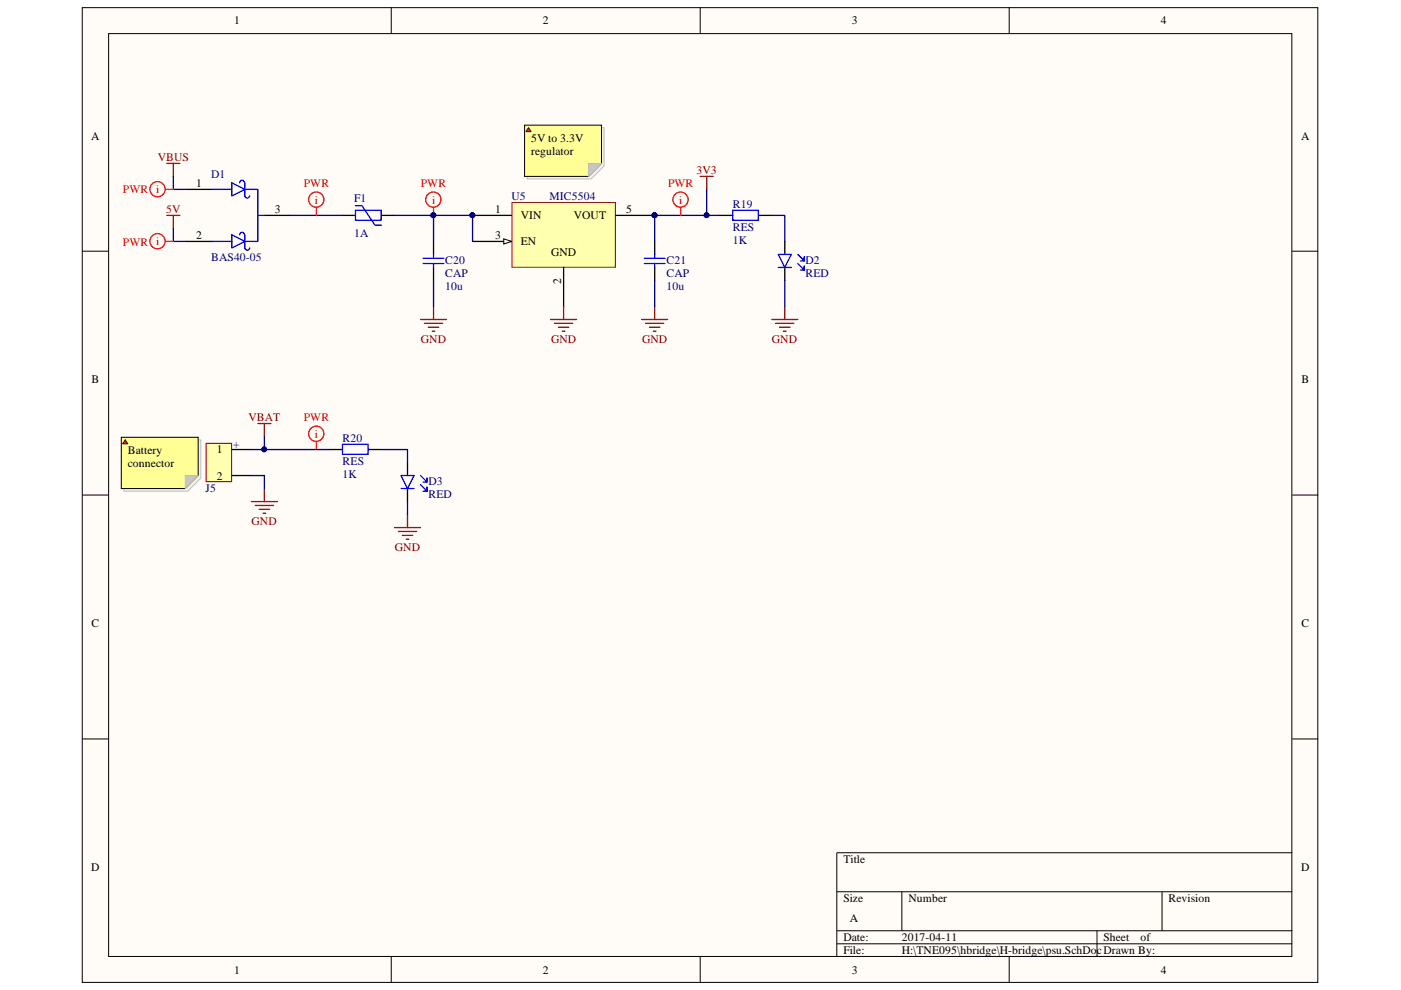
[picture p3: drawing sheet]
<svg xmlns="http://www.w3.org/2000/svg" width="297mm" height="210mm" viewBox="0 0 297 210" stroke-linecap="round" stroke-linejoin="round" font-family="sans-serif">
<path d="M17.5 1.7h261.9v206.6h-261.9z" fill="#fffcf8"/>
<path d="M17.4 1.6h262v206.7h-262z" fill="none" stroke="#000" stroke-width=".21"/>
<path d="M23.1 7.2h250.8v195.6h-250.8z" fill="#fffcf8"/>
<g fill="none" stroke="#000" stroke-width=".21">
<path d="M23 7.1h250.9v195.7h-250.9zM83 1.5v5.6M148.5 1.5v5.6M214 1.5v5.6M17.4 53.3h5.6M274 53.3h5.5M17.4 105h5.6M274 105h5.5M17.4 156.7h5.6M274 156.7h5.5M177.4 189.1h96.6M177.4 197.3h96.6"/>
<path d="M191.2 189.1v8.2M232.6 197.3v5.6M246.4 189.1v8.2M274 180.8h-96.6v22.1M83 202.9v5.5M148.5 202.9v5.5M177.4 200.1h96.6M214 202.9v5.5"/>
</g>
<path d="M108.6 43h21.9v13.7h-21.9z" fill="#ffffb0"/>
<path d="M108.5 42.9h22v13.8h-22z" fill="none" stroke="#800000" stroke-width=".21"/>
<path d="M100.2 45.7h8.3M100.2 51.2h8.3" fill="none" stroke="#000" stroke-width=".28"/>
<circle cx="100.1" cy="45.6" r=".51" fill="#000080" stroke="#000080" stroke-width=".21"/>
<path d="M106.8 50.6l1.7 .6-1.7 .5z" fill="#fffcf8"/>
<path d="M106.8 50.6l1.7 .6-1.7 .5z" fill="none" stroke="#000" stroke-width=".21"/>
<path d="M39.5 51.2h5.5M39.5 40.2h5.5M56.1 45.7h5.5M72.6 45.7h2.8M80.9 45.7h2.7M119.5 56.7v8.3M130.5 45.7h8.3M138.8 51.2v2.7M138.8 56.7v2.8" fill="none" stroke="#000" stroke-width=".28"/>
<g fill="#000080" stroke="#000080" stroke-width=".21">
<circle cx="138.8" cy="45.6" r=".51"/>
<circle cx="100.1" cy="45.6" r=".51"/>
</g>
<g fill="none" stroke="#800000" stroke-width=".28">
<path d="M35.4 34.6h2.7M36.8 34.6v2.8M148.5 37.4h2.7M149.8 37.4v2.8M35.4 45.7h2.7M36.8 45.7v2.7M89.2 67.7h5.5M90 68.6h3.8M90.8 69.4h2.2M91.6 70.2h.6M91.9 65v2.7M116.7 67.7h5.6"/>
<path d="M117.6 68.6h3.8M118.4 69.4h2.2M119.2 70.2h.6M119.5 65v2.7M136 67.7h5.6M136.9 68.6h3.8M137.7 69.4h2.2M138.5 70.2h.6M138.8 65v2.7"/>
</g>
<g fill="none" stroke="#00f" stroke-width=".28">
<path d="M49.2 38.8l2.7 1.4-2.7 1.3zM51.8 38.8a.51 .51 0 0 0-.5-.6 .51 .51 0 0 0-.5 .6M51.9 38.8v2.7a.51 .51 0 0 0 .5 .5 .51 .51 0 0 0 .5-.5M45 40.2h4.2M45 51.2h4.2M49.2 49.8l2.7 1.4-2.7 1.4zM51.8 49.8a.51 .51 0 0 0-.5-.5 .51 .51 0 0 0-.5 .5M51.9 49.8v2.8a.51 .51 0 0 0 .5 .4 .51 .51 0 0 0 .5-.4M51.9 40.2h2.8v5.5M56.1 45.7h-1.4v5.5h-2.8M75.4 44.6h5.4v2.1h-5.4zM75.4 43.6h1.3l2.8 4.1h1.4"/>
<path d="M136.6 55.9h4.4M136.6 54.8h4.4M138.8 53.9v.9M138.8 55.9v.8"/>
</g>
<path d="M43.8 94.1h5.3v8h-5.3z" fill="#ffffb0"/>
<path d="M43.7 94h5.4v8.1h-5.4z" fill="none" stroke="#800000" stroke-width=".21"/>
<path d="M91.9 51.2v2.7M91.9 56.7v2.8M152.6 45.7h2.8M160.9 45.7h2.7M166.4 51.2v2.7M166.4 56.7v2.8M49.2 95.3h4.1M69.8 95.3h2.8M78.1 95.3h2.8M86.4 98.1v2.7M49.2 100.8h4.1M86.4 103.6v2.7" fill="none" stroke="#000" stroke-width=".28"/>
<g fill="none" stroke="#800000" stroke-width=".28">
<path d="M163.6 67.7h5.5M164.5 68.6h3.8M165.3 69.4h2.2M166.1 70.2h.6M166.4 65v2.7M54.7 89.8h2.7M56.1 89.8v2.8M53.3 106.3h5.5M54.1 107.2h3.9M55 108h2.2M55.8 108.8h.5M56.1 103.6v2.7"/>
<path d="M83.6 111.9h5.6M84.5 112.7h3.8M85.3 113.5h2.2M86.1 114.3h.6M86.4 109.1v2.8"/>
</g>
<g fill="none" stroke="#00f" stroke-width=".28">
<path d="M89.7 55.9h4.4M89.7 54.8h4.4M91.9 53.9v.9M91.9 55.9v.8M155.4 44.6h5.4v2.1h-5.4zM165 53.9h2.8l-1.4 2.8zM165 56.7h2.8M169.1 53.9l1.4 1.4v-.8v.8h-.8M169.1 55.9l1.4 1.4v-.9v.9h-.8M72.6 94.2h5.4v2.1h-5.4zM85 100.8h2.8l-1.4 2.8zM85 103.6h2.8"/>
<path d="M89.2 100.8l1.3 1.4v-.8v.8h-.8M89.2 102.8l1.3 1.3v-.8v.8h-.8"/>
</g>
<g fill="none" stroke="#f00" stroke-width=".28">
<path d="M35.1 51.2h1.7M35.1 40.2h1.7M67.1 44v1.7M91.9 44v1.7M144.3 44v1.7M67.1 93.7v1.6"/>
<circle cx="33.4" cy="40.1" r="1.61"/>
<circle cx="33.4" cy="51.1" r="1.61"/>
<circle cx="67.1" cy="42.3" r="1.61"/>
<circle cx="91.9" cy="42.3" r="1.61"/>
<circle cx="144.3" cy="42.3" r="1.61"/>
<circle cx="67.1" cy="92" r="1.61"/>
</g>
<g fill="none" stroke="#000080" stroke-width=".28">
<path d="M36.8 37.4v2.8h2.7M36.8 48.4v2.8h2.7M61.6 45.7h11M83.6 45.7h8.3v5.5M91.9 45.7h8.3v5.5M91.9 59.5v5.5M138.8 59.5v5.5M149.8 40.2v5.5h-11v5.5M149.8 45.7h2.8M163.6 45.7h2.8v5.5M166.4 59.5v5.5M56.1 92.6v2.7h-2.8"/>
<path d="M56.1 95.3h13.7M80.9 95.3h5.5v2.8M53.3 100.8h2.8v2.8M86.4 106.3v2.8"/>
</g>
<g fill="#000080" stroke="#000080" stroke-width=".21">
<circle cx="138.8" cy="45.6" r=".51"/>
<circle cx="149.8" cy="45.6" r=".51"/>
<circle cx="91.9" cy="45.6" r=".51"/>
<circle cx="56" cy="95.3" r=".51"/>
<circle cx="100.1" cy="45.6" r=".51"/>
</g>
<path d="M26.3 93.3h16.3v8.1l-2.8 2.7h-13.5z" fill-rule="evenodd" fill="#f7f4e4"/>
<path d="M26.3 93.3h16.3v8.1l-2.8 2.7h-13.5z" fill="none" stroke="#bfbdba" stroke-width=".21"/>
<path d="M25.7 92.7h16.3v8.1l-2.7 2.8h-13.6z" fill-rule="evenodd" fill="#ffff96"/>
<path d="M25.7 92.7h16.3v8.1l-2.7 2.8h-13.6z" fill="none" stroke="#000" stroke-width=".21"/>
<path d="M39.3 100.8h2.7l-2.7 2.8z" fill="#ccc9c1"/>
<path d="M39.3 100.8h2.7l-2.7 2.8z" fill="none" stroke="#bfbdba" stroke-width=".21"/>
<path d="M26.5 93.3l.6 .8h-1.1z" fill="#ff331e"/>
<path d="M26.5 93.3l.6 .8h-1.1z" fill="none" stroke="#300" stroke-width=".21"/>
<path d="M111.8 27.1h16.3v8.1l-2.8 2.8h-13.5z" fill-rule="evenodd" fill="#f7f4e4"/>
<path d="M111.8 27.1h16.3v8.1l-2.8 2.8h-13.5z" fill="none" stroke="#bfbdba" stroke-width=".21"/>
<path d="M111.2 26.5h16.3v8.1l-2.7 2.8h-13.6z" fill-rule="evenodd" fill="#ffff96"/>
<path d="M111.2 26.5h16.3v8.1l-2.7 2.8h-13.6z" fill="none" stroke="#000" stroke-width=".21"/>
<path d="M124.8 34.6h2.7l-2.7 2.8z" fill="#ccc9c1"/>
<path d="M124.8 34.6h2.7l-2.7 2.8z" fill="none" stroke="#bfbdba" stroke-width=".21"/>
<path d="M112.1 27.1l.5 .8h-1.1z" fill="#ff331e"/>
<path d="M112.1 27.1l.5 .8h-1.1z" fill="none" stroke="#300" stroke-width=".21"/>
<g font-size="2.5">
<text x="49.6" y="5.2">1</text>
<text x="115.1" y="5.2">2</text>
<text x="180.6" y="5.2">3</text>
<text x="246.1" y="5.2">4</text>
<text x="19.3" y="29.6">A</text>
<text x="275.8" y="29.6">A</text>
<text x="112.6" y="30.2">5V to 3.3V</text>
<text x="112.6" y="32.9">regulator</text>
<text x="41.6" y="39.6">1</text>
<text x="58.3" y="45.1">3</text>
<text x="105" y="45.1">1</text>
<text x="110.4" y="46.5">VIN</text>
<text x="121.7" y="46.5">VOUT</text>
<text x="132.8" y="45.1">5</text>
<text x="41.6" y="50.6">2</text>
<text x="105" y="50.6">3</text>
<text x="110.4" y="52">EN</text>
<text x="116.8" y="54.2">GND</text>
<text x="119" y="60.1" transform="rotate(-90 119 60.1)">2</text>
<text x="19.4" y="81.3">B</text>
<text x="275.9" y="81.3">B</text>
<text x="27.1" y="96.3">Battery</text>
<text x="27.1" y="99.1">connector</text>
<text x="46" y="96.1">1</text>
<text x="46" y="101.7">2</text>
<text x="19.4" y="133">C</text>
<text x="275.9" y="133">C</text>
<text x="19.3" y="184.8">D</text>
<text x="178.8" y="183">Title</text>
<text x="275.8" y="184.8">D</text>
<text x="178.8" y="191.3">Size</text>
<text x="192.6" y="191.3">Number</text>
<text x="247.7" y="191.3">Revision</text>
<text x="180.2" y="195.4">A</text>
<text x="178.8" y="199.6">Date:</text>
<text x="178.8" y="202.3">File:</text>
<text x="191.2" y="199.6">2017-04-11</text>
<text x="191.2" y="202.3">H:\TNE095\hbridge\H-bridge\psu.SchDocDrawn By:</text>
<text x="233.9" y="199.6">Sheet</text>
<text x="241.8" y="199.6">of</text>
<text x="49.6" y="206.4">1</text>
<text x="115.1" y="206.4">2</text>
<text x="180.6" y="206.4">3</text>
<text x="246.1" y="206.4">4</text>
</g>
<g font-size="2.5" fill="#800000">
<text x="33.4" y="34.1">VBUS</text>
<text x="147.7" y="36.8">3V3</text>
<text x="35.2" y="45.1">5V</text>
<text x="89.2" y="72.7">GND</text>
<text x="116.8" y="72.7">GND</text>
<text x="136.1" y="72.7">GND</text>
<text x="163.7" y="72.7">GND</text>
<text x="52.7" y="89.3">VBAT</text>
<text x="53.3" y="111.4">GND</text>
<text x="83.7" y="116.9">GND</text>
</g>
<g font-size="2.5" fill="#f00">
<text x="26.1" y="41">PWR i</text>
<text x="64.4" y="39.6">PWR</text>
<text x="89.2" y="39.6">PWR</text>
<text x="141.6" y="39.6">PWR</text>
<text x="66.7" y="43.2">i</text>
<text x="91.6" y="43.2">i</text>
<text x="144" y="43.2">i</text>
<text x="26.1" y="52.1">PWR i</text>
<text x="64.4" y="89.3">PWR</text>
<text x="66.7" y="92.8">i</text>
</g>
<g font-size="2.5" fill="#000080">
<text x="44.8" y="37.7">D1</text>
<text x="75.1" y="42.8">F1</text>
<text x="108.5" y="42.3">U5</text>
<text x="116.5" y="42.4">MIC5504</text>
<text x="155.4" y="44">R19</text>
<text x="75.1" y="50.2">1A</text>
<text x="155.4" y="51.7">1K</text>
<text x="155.4" y="49">RES</text>
<text x="44.8" y="55.3">BAS40-05</text>
<text x="94.4" y="55.9">C20</text>
<text x="94.4" y="58.7">CAP</text>
<text x="141.3" y="55.9">C21</text>
<text x="141.3" y="58.7">CAP</text>
<text x="170.8" y="55.9">D2</text>
<text x="170.8" y="58.7">RED</text>
<text x="94.4" y="61.4">10u</text>
<text x="141.3" y="61.4">10u</text>
<text x="49.4" y="95">+</text>
<text x="72.6" y="93.7">R20</text>
<text x="72.6" y="101.4">1K</text>
<text x="72.6" y="98.7">RES</text>
<text x="43.6" y="104.4">J5</text>
<text x="90.8" y="102.8">D3</text>
<text x="90.8" y="105.5">RED</text>
</g>
</svg>
